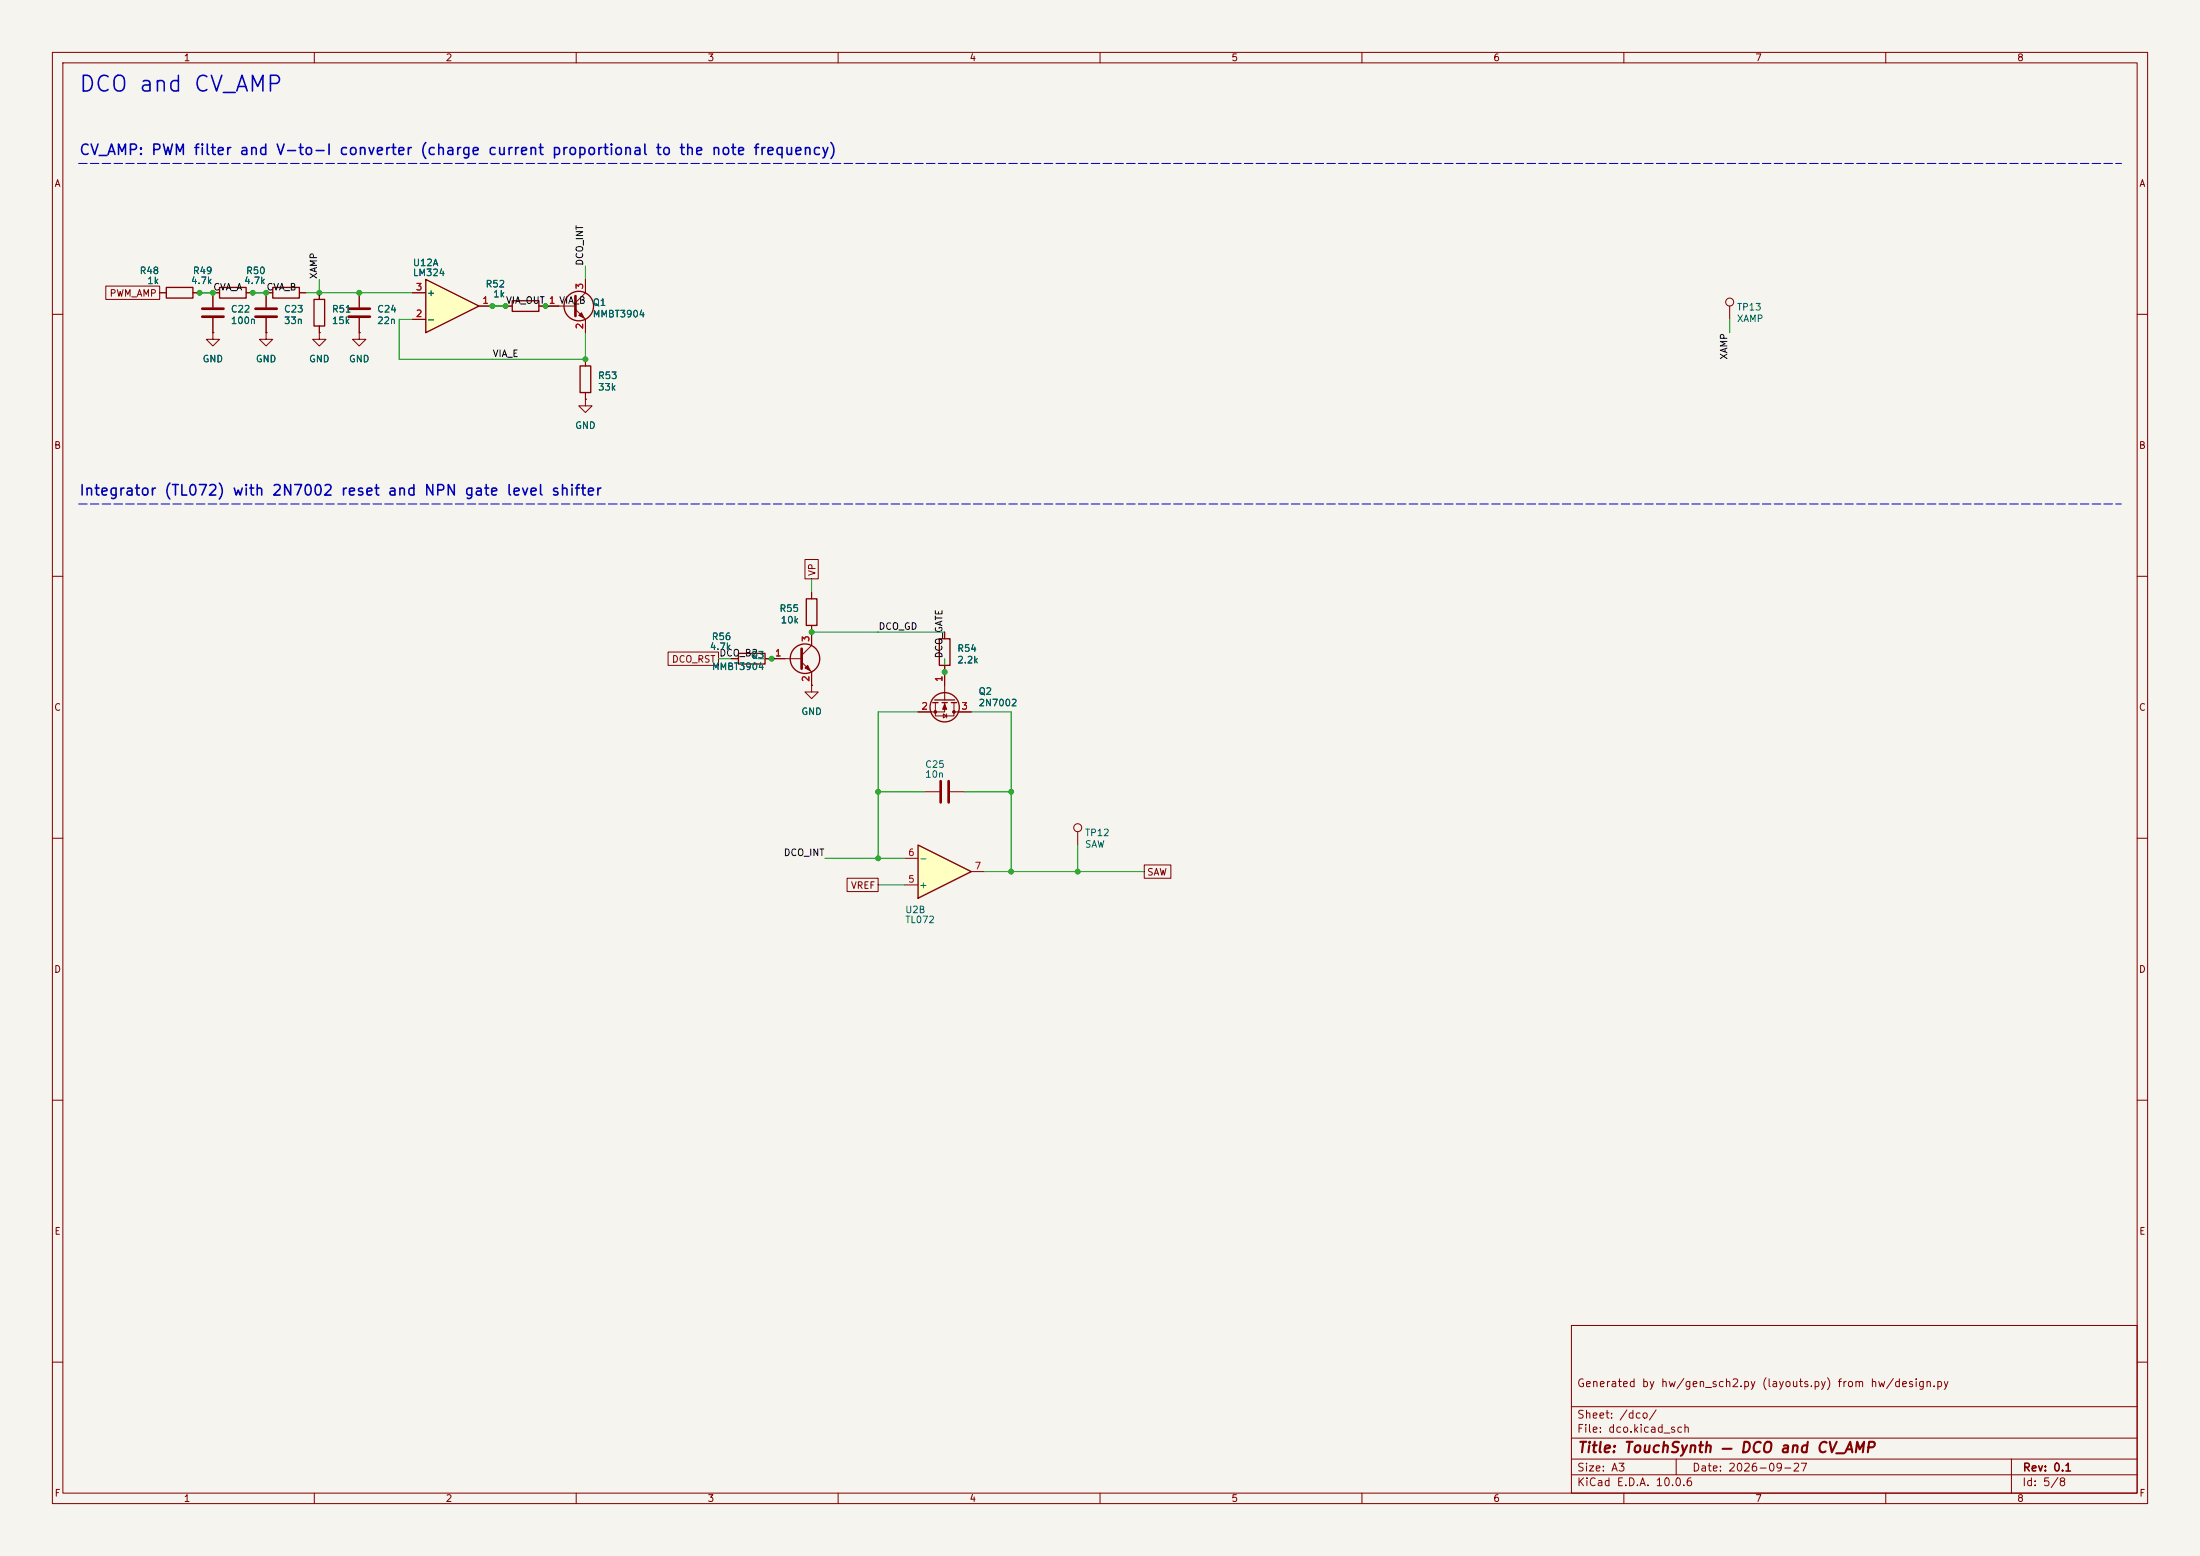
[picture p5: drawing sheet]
<svg xmlns="http://www.w3.org/2000/svg" width="420mm" height="297mm" viewBox="0 0 420 297" stroke-linecap="round" stroke-linejoin="round" font-family="sans-serif">
<path d="M0 0h420v297h-420z" fill="#f5f4ef" stroke="#f5f4ef" stroke-width=".19"/>
<g fill="none" stroke="#840000" stroke-width=".19">
<path d="M10 10h400v277h-400zM12 12h396v273h-396zM60 10v2M110 10v2M160 10v2M210 10v2M260 10v2M310 10v2M360 10v2M40.6 55.9v2.8M52.1 55.9h-1.3v2.8M57.1 55.9h1.3"/>
<path d="M96.5 58.4h1.3M102.9 58.4h1.2M10 60h2M40.6 63.5v1.3h1.3l-1.3 1.2-1.2-1.2h1.2M40.6 63.5h.1M40.6 60.7v2.8M50.8 60.7v2.8M111.8 76.2v1.3h1.2l-1.2 1.2-1.3-1.2h1.3M111.8 76.2h.1M111.8 68.6v1.3M111.8 74.9v1.3M408 60h2"/>
<path d="M10 110h2M408 110h2M139.7 125.7h1.3M146 125.7h1.3M178.6 134.1v2.6h3.5v-2.6M180.1 136.3l.6 .4-.6 .3zM180.3 134.1v1.8h-5M180.3 128.3v5.3M180.7 136.3v.7M182.1 135.9h3.3M10 160h2M408 160h2"/>
<path d="M10 210h2M408 210h2M300 253h108v32h-108zM10 260h2M300 278.5h108M300 274.5h108M300 268.5h108M320 278.5v3M384 278.5v6.5M408 260h2M60 285v2M110 285v2"/>
<path d="M160 285v2M210 285v2M260 285v2M300 281.5h108M310 285v2M360 285v2"/>
</g>
<g fill="none" stroke="#840000" stroke-width=".25">
<path d="M52.1 54.9h5v2h-5zM97.8 57.4h5.1v2h-5.1zM110.7 69.9h2.1v5h-2.1zM141 124.7h5v2h-5zM178.1 134.1h1M178.4 133.6h3.8M179.8 134.1h1M181.6 134.1h1"/>
<circle cx="180.3" cy="135" r="2.79"/>
</g>
<g fill="#840000" stroke="#840000" stroke-width=".19">
<path d="M180.3 134.4l.4 1h-.7z"/>
<circle cx="182.1" cy="135.9" r=".25"/>
<circle cx="178.6" cy="135.9" r=".25"/>
</g>
<path d="M38.6 58.9h4.1M48.8 58.9h4M38.6 60.5h4.1M48.8 60.5h4" fill="none" stroke="#840000" stroke-width=".51"/>
<path d="M175.3 161.3l10.1 5.1-10.1 5.1z" fill="#ffffc2"/>
<path d="M31.7 54.9h5.1v2h-5.1zM41.9 54.9h5.1v2h-5.1zM59.9 57.2h2.1v5h-2.1zM179.3 121.9h2.1v5.1h-2.1zM175.3 161.3l10.1 5.1-10.1 5.1z" fill="none" stroke="#840000" stroke-width=".25"/>
<g fill="none" stroke="#840000" stroke-width=".19">
<path d="M30.5 55.9h1.2M36.8 55.9h1.3M40.6 55.9h1.3M47 55.9h1.3M61 55.9v1.3M50.8 63.5v1.3h1.3l-1.3 1.2-1.3-1.2h1.3M50.8 63.5h.1M61 63.5v1.3h1.2l-1.2 1.2-1.3-1.2h1.3M61 63.5h.1M61 62.2v1.3M68.6 63.5v1.3h1.2l-1.2 1.2-1.3-1.2h1.3M68.6 63.5h.1"/>
<path d="M180.3 120.7v1.2M180.3 127v1.3M176.5 151.1h2.8M181.4 151.1h2.7M172.7 168.9h2.6M172.7 163.8h2.6M185.4 166.4h2.6"/>
</g>
<path d="M179.6 149.1v4.1M181.1 149.1v4.1" fill="none" stroke="#840000" stroke-width=".51"/>
<path d="M81.3 53.3l10.1 5.1-10.1 5.1z" fill="#ffffc2"/>
<g fill="none" stroke="#840000" stroke-width=".25">
<path d="M81.3 53.3l10.1 5.1-10.1 5.1zM153.9 114.3h2.1v5.1h-2.1z"/>
<circle cx="110.5" cy="58.4" r="2.82"/>
<circle cx="153.7" cy="125.7" r="2.82"/>
</g>
<g fill="none" stroke="#840000" stroke-width=".19">
<path d="M20.2 54.6h10.3v2.6h-10.3zM30.5 55.9h1.2M36.8 55.9h1.3M41.9 55.9h-1.3v2.8M47 55.9h1.3M52.1 55.9h-1.3v2.8M57.1 55.9h1.3M61 55.9v1.3M68.6 55.9v2.8M78.7 55.9h2.6M91.4 58.4h2.6M96.5 58.4h1.3"/>
<path d="M102.9 58.4h7M109.9 59.1l1.9 1.9v2.5M111.8 53.3v2.6l-1.9 1.9M330.2 58.4v2.6M40.6 63.5h.1M40.6 60.7v2.8M50.8 63.5h.1M50.8 60.7v2.8M61 63.5h.1M61 62.2v1.3M68.6 63.5h.1M68.6 60.7v2.8"/>
<path d="M78.7 61h2.6M111.8 76.2h.1M111.8 68.6v1.3M111.8 74.9v1.3M153.7 106.8h2.5v3.7h-2.5zM154.9 113v1.3M154.9 119.4v3.8l-1.9 1.9M127.5 124.5h9.7v2.5h-9.7zM139.7 125.7h1.3M146 125.7h7M153 126.4l1.9 1.9v2.5M154.9 130.8v1.3h1.3l-1.3 1.3-1.2-1.3h1.2"/>
<path d="M154.9 130.8h.1M175.3 135.9h2.5M180.3 120.7v1.2M180.3 127v3.8M182.9 135.9h2.5M205.7 158.8v2.5M161.7 167.6h5.9v2.6h-5.9zM218.4 165.1h5.1v2.5h-5.1z"/>
<circle cx="330.2" cy="57.7" r=".76"/>
<circle cx="205.7" cy="158" r=".76"/>
</g>
<path d="M66.5 58.9h4.1M109.9 56.5v3.8M66.5 60.5h4.1M153 123.8v3.8" fill="none" stroke="#840000" stroke-width=".51"/>
<g fill="#840000" stroke="#840000" stroke-width=".19">
<path d="M110.5 60.2l.5-.5 .5 1z"/>
<path d="M153.7 127.5l.5-.5 .5 1z"/>
</g>
<path d="M15 31.2h390M15 96.2h390" fill="none" stroke="#0000c2" stroke-width=".19" stroke-dasharray="1.6 .6"/>
<g fill="none" stroke="#009600" stroke-width=".19">
<path d="M38.1 55.9h2.5M48.3 55.9h2.5M58.4 55.9h20.3M61 53.3v2.6M94 58.4h2.5M104.1 58.4h2.6M111.8 50.8v2.5M78.7 61h-2.5v7.6h35.6v-5.1M330.2 61v2.5M154.9 110.5v2.5M137.2 125.7h2.5M144.8 125.7h2.5"/>
<path d="M154.9 120.7h25.4M175.3 135.9h-7.7v27.9M180.3 125.7v2.6M185.4 135.9h7.6v30.5M167.6 151.1h8.9M184.1 151.1h8.9M157.5 163.8h15.2M167.6 168.9h5.1M188 166.4h30.4M205.7 161.3v5.1"/>
</g>
<g fill="#009600" stroke="#009600" stroke-width=".19">
<circle cx="48.3" cy="55.9" r=".46"/>
<circle cx="40.6" cy="55.9" r=".46"/>
<circle cx="50.8" cy="55.9" r=".46"/>
<circle cx="61" cy="55.9" r=".46"/>
<circle cx="38.1" cy="55.9" r=".46"/>
<circle cx="205.7" cy="166.4" r=".46"/>
<circle cx="193" cy="166.4" r=".46"/>
<circle cx="167.6" cy="163.8" r=".46"/>
<circle cx="193" cy="151.1" r=".46"/>
<circle cx="167.6" cy="151.1" r=".46"/>
<circle cx="180.3" cy="128.3" r=".46"/>
<circle cx="154.9" cy="120.7" r=".46"/>
<circle cx="147.3" cy="125.7" r=".46"/>
<circle cx="104.1" cy="58.4" r=".46"/>
<circle cx="96.5" cy="58.4" r=".46"/>
<circle cx="111.8" cy="68.6" r=".46"/>
<circle cx="68.6" cy="55.9" r=".46"/>
<circle cx="94" cy="58.4" r=".46"/>
</g>
<text font-size="3" fill="#0000c2" x="14.9" y="18.3">DCO and CV_AMP</text>
<g font-size="2" fill="#0000c2">
<text x="15" y="30.1">CV_AMP: PWM filter and V-to-I converter (charge current proportional to the note frequency)</text>
<text x="15" y="95.1">Integrator (TL072) with 2N7002 reset and NPN gate level shifter</text>
</g>
<text font-size="2" fill="#840000" x="301" y="277.8">Title: TouchSynth — DCO and CV_AMP</text>
<g font-size="1.5" fill="#840000">
<text x="300.9" y="265.1">Generated by hw/gen_sch2.py (layouts.py) from hw/design.py</text>
<text x="300.9" y="273.8">File: dco.kicad_sch</text>
<text x="300.9" y="271.1">Sheet: /dco/</text>
<text x="300.9" y="281.2">Size: A3</text>
<text x="322.9" y="281.2">Date: 2026-09-27</text>
<text x="386" y="281.2">Rev: 0.1</text>
<text x="300.9" y="284">KiCad E.D.A. 10.0.6</text>
<text x="385.9" y="284">Id: 5/8</text>
</g>
<g font-size="1.3" fill="#840000">
<text x="35" y="12">1</text>
<text x="85" y="12">2</text>
<text x="135" y="12">3</text>
<text x="185" y="12">4</text>
<text x="235" y="12">5</text>
<text x="285" y="12">6</text>
<text x="335" y="12">7</text>
<text x="385" y="12">8</text>
<text x="10.3" y="36">A</text>
<text x="408.3" y="36">A</text>
<text x="20.8" y="56.9">PWM_AMP</text>
<text x="10.2" y="86">B</text>
<text x="408.2" y="86">B</text>
<text x="156" y="110" transform="rotate(-90 156 110)">VP</text>
<text x="128.2" y="126.8">DCO_RST</text>
<text x="10.2" y="136">C</text>
<text x="408.2" y="136">C</text>
<text x="218.9" y="167.4">SAW</text>
<text x="162.3" y="170">VREF</text>
<text x="10.2" y="186">D</text>
<text x="408.2" y="186">D</text>
<text x="10.3" y="236">E</text>
<text x="408.3" y="236">E</text>
<text x="10.3" y="286">F</text>
<text x="35" y="287">1</text>
<text x="85" y="287">2</text>
<text x="135" y="287">3</text>
<text x="185" y="287">4</text>
<text x="235" y="287">5</text>
<text x="285" y="287">6</text>
<text x="335" y="287">7</text>
<text x="385" y="287">8</text>
<text x="408.3" y="286">F</text>
</g>
<g font-size="1.3" fill="#006464">
<text x="26.6" y="52.6">R48</text>
<text x="36.7" y="52.6">R49</text>
<text x="46.9" y="52.6">R50</text>
<text x="78.7" y="51.1">U12A</text>
<text x="78.7" y="53">LM324</text>
<text x="28" y="54.5">1k</text>
<text x="36.3" y="54.5">4.7k</text>
<text x="44" y="60">C22</text>
<text x="46.5" y="54.5">4.7k</text>
<text x="54.1" y="60">C23</text>
<text x="63.3" y="60">R51</text>
<text x="71.9" y="60">C24</text>
<text x="81.4" y="56.8">+</text>
<text x="92.6" y="55.2">R52</text>
<text x="94" y="57.1">1k</text>
<text x="113" y="58.7">Q1</text>
<text x="331.5" y="59.6">TP13</text>
<text x="44" y="62.2">100n</text>
<text x="54.1" y="62.2">33n</text>
<text x="63.3" y="62.2">15k</text>
<text x="71.9" y="62.2">22n</text>
<text x="81.4" y="61.9">-</text>
<text x="113" y="60.9">MMBT3904</text>
<text x="331.5" y="61.8">XAMP</text>
<text x="38.6" y="69.5">GND</text>
<text x="48.7" y="69.5">GND</text>
<text x="58.9" y="69.5">GND</text>
<text x="66.5" y="69.5">GND</text>
<text x="114.1" y="72.7">R53</text>
<text x="114.1" y="74.9">33k</text>
<text x="109.7" y="82.2">GND</text>
<text x="148.7" y="117.1">R55</text>
<text x="148.9" y="119.3">10k</text>
<text x="135.4" y="124.4">4.7k</text>
<text x="135.8" y="122.5">R56</text>
<text x="143.2" y="126">Q3</text>
<text x="182.6" y="124.7">R54</text>
<text x="135.8" y="128.2">MMBT3904</text>
<text x="182.6" y="126.9">2.2k</text>
<text x="152.9" y="136.8">GND</text>
<text x="186.7" y="132.9">Q2</text>
<text x="186.7" y="135.1">2N7002</text>
<text x="176.5" y="146.9">C25</text>
<text x="176.5" y="148.8">10n</text>
<text x="207" y="159.9">TP12</text>
<text x="175.4" y="164.8">-</text>
<text x="207" y="162.1">SAW</text>
<text x="175.4" y="169.9">+</text>
<text x="172.7" y="174.6">U2B</text>
<text x="172.7" y="176.5">TL072</text>
</g>
<g font-size="1.3" fill="#0f0f0f">
<text x="60.8" y="53.4" transform="rotate(-90 60.8 53.4)">XAMP</text>
<text x="111.6" y="50.8" transform="rotate(-90 111.6 50.8)">DCO_INT</text>
<text x="40.6" y="55.8">CVA_A</text>
<text x="50.8" y="55.8">CVA_B</text>
<text x="96.5" y="58.3">VIA_OUT 1 VIA_B</text>
<text x="94" y="68.5">VIA_E</text>
<text x="330.1" y="68.7" transform="rotate(-90 330.1 68.7)">XAMP</text>
<text x="137.2" y="125.6">DCO_B2</text>
<text x="167.6" y="120.5">DCO_GD</text>
<text x="180.2" y="125.8" transform="rotate(-90 180.2 125.8)">DCO_GATE</text>
<text x="149.5" y="163.7">DCO_INT</text>
</g>
<g font-size="1.3" fill="#a90000">
<text x="79.3" y="55.7">3</text>
<text x="92" y="58.3">1</text>
<text x="104.7" y="58.3">1</text>
<text x="111.6" y="55.3" transform="rotate(-90 111.6 55.3)">3</text>
<text x="79.3" y="60.8">2</text>
<text x="111.6" y="63" transform="rotate(-90 111.6 63)">2</text>
<text x="147.9" y="125.6">1</text>
<text x="154.8" y="122.7" transform="rotate(-90 154.8 122.7)">3</text>
<text x="154.8" y="130.3" transform="rotate(-90 154.8 130.3)">2</text>
<text x="180.2" y="130.3" transform="rotate(-90 180.2 130.3)">1</text>
<text x="175.8" y="135.8">2</text>
<text x="183.4" y="135.8">3</text>
<text x="173.3" y="163.7">6</text>
<text x="186" y="166.2">7</text>
<text x="173.3" y="168.8">5</text>
</g>
</svg>
